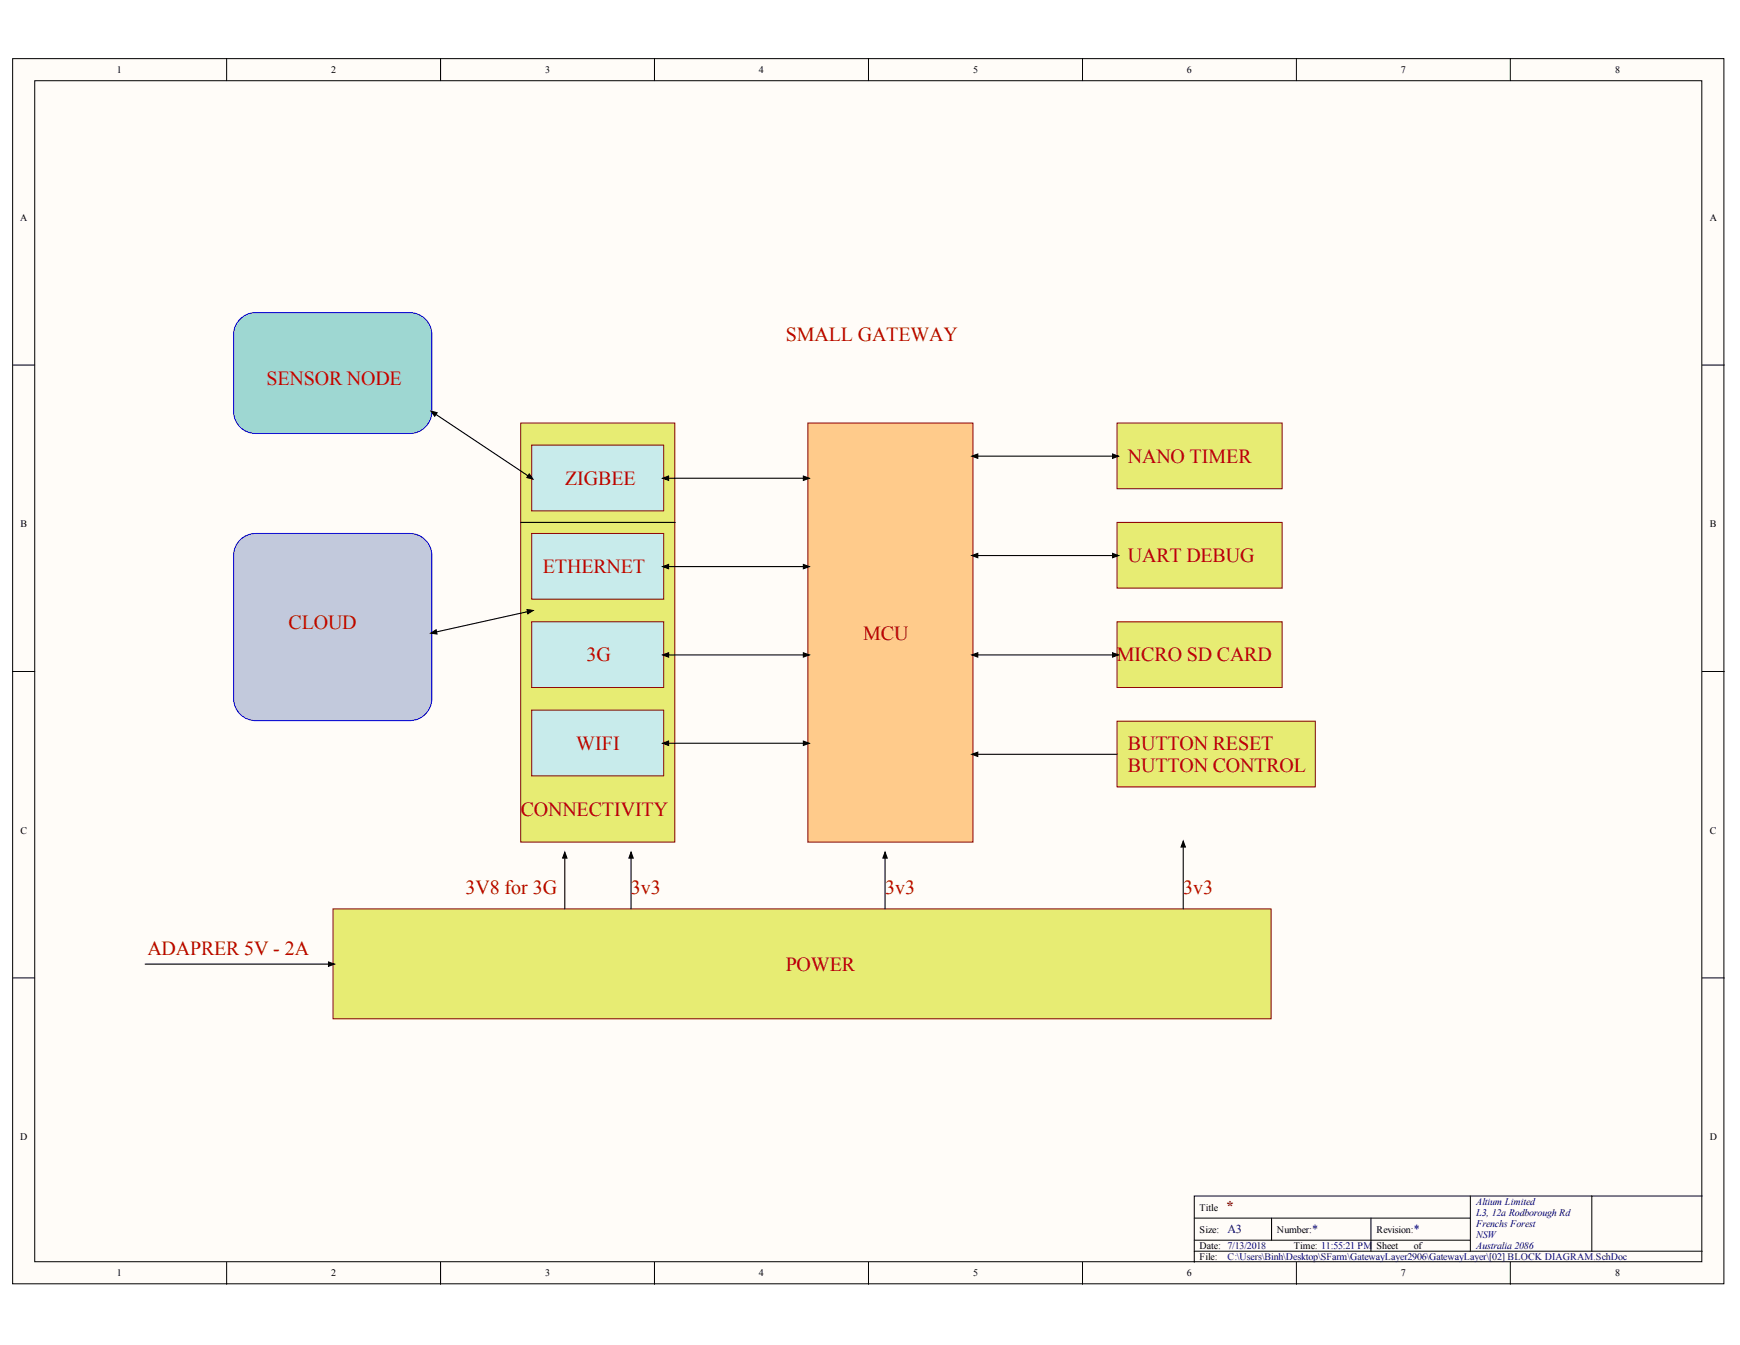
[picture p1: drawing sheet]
<svg xmlns="http://www.w3.org/2000/svg" width="279mm" height="216mm" viewBox="0 0 279 216" stroke-linecap="round" stroke-linejoin="round" font-family="sans-serif">
<g fill="#fffcf8" stroke="#000" stroke-width=".16">
<path d="M2 9.4h274.8v196.7h-274.8z"/>
<path d="M5.6 13h267.7v189.5h-267.7z"/>
</g>
<g fill="none" stroke="#000" stroke-width=".16">
<path d="M36.4 9.4v3.6M70.7 9.4v3.6M105.1 9.4v3.6M139.5 9.4v3.6M173.8 9.4v3.6M208.2 9.4v3.6M242.5 9.4v3.6M2 58.6h3.6M273.3 58.6h3.6M2 107.8h3.6M273.3 107.8h3.6M2 157h3.6"/>
<path d="M273.3 157h3.6M191.8 195.5h44.3M191.8 199.1h44.3M204.2 195.5v3.6M220.1 195.5v5.3M236.1 192v8.8M255.6 192h-63.8v10.6M273.3 192h-17.7v8.8M36.4 202.6v3.6M70.7 202.6v3.6M105.1 202.6v3.6M139.5 202.6v3.6"/>
<path d="M173.8 202.6v3.6M191.8 200.8h81.5M208.2 202.6v3.6M242.5 202.6v3.6"/>
</g>
<path d="M129.7 67.9h26.5v67.3h-26.5z" fill="#ffcb8b" stroke="#800000" stroke-width=".16"/>
<g fill="#e7ec73" stroke="#800000" stroke-width=".16">
<path d="M179.4 67.9h26.5v10.6h-26.5z"/>
<path d="M179.4 83.9h26.5v10.5h-26.5z"/>
<path d="M179.4 99.8h26.5v10.6h-26.5z"/>
<path d="M83.6 67.9h24.8v67.3h-24.8z"/>
</g>
<g fill="#c8ebeb" stroke="#800000" stroke-width=".16">
<path d="M85.4 85.6h21.2v10.6h-21.2z"/>
<path d="M85.4 99.8h21.2v10.6h-21.2z"/>
<path d="M85.4 114h21.2v10.5h-21.2z"/>
<path d="M85.4 71.5h21.2v10.5h-21.2z"/>
</g>
<path d="M106.7 76.8h23M156.3 73.2h23.1M106.7 90.9h23M156.3 89.2h23.1M106.7 105.1h23M106.7 119.3h23M156.3 105.1h23.1" fill="none" stroke="#000" stroke-width=".18"/>
<g fill="#000">
<path d="M106.4 76.8l1-.4v.7zM129 76.4l1 .4-1 .3zM156 73.2l1-.3v.7zM178.6 72.9l1 .3-1 .4zM106.4 90.9l1-.3v.7zM129 90.6l1 .3-1 .4zM156 89.2l1-.4v.7zM178.6 88.8l1 .4-1 .3zM106.4 105.1l1-.3v.7zM106.4 119.3l1-.3v.7zM129 104.8l1 .3-1 .4zM129 119l1 .3-1 .4z"/>
<path d="M156 105.1l1-.3v.7zM178.6 104.8l1 .3-1 .4z"/>
</g>
<g fill="none" stroke="#000" stroke-width=".16">
<path d="M106.4 76.8l1-.4v.7zM129 76.4l1 .4-1 .3zM156 73.2l1-.3v.7zM178.6 72.9l1 .3-1 .4zM106.4 90.9l1-.3v.7zM129 90.6l1 .3-1 .4zM156 89.2l1-.4v.7zM178.6 88.8l1 .4-1 .3zM106.4 105.1l1-.3v.7zM106.4 119.3l1-.3v.7zM129 104.8l1 .3-1 .4zM129 119l1 .3-1 .4z"/>
<path d="M156 105.1l1-.3v.7zM178.6 104.8l1 .3-1 .4z"/>
</g>
<path d="M38.6 51.2a3.5 3.5 0 0 1 2.5-1h24.7a3.5 3.5 0 0 1 3.5 3.5v12.3a3.5 3.5 0 0 1-3.5 3.6h-24.7a3.5 3.5 0 0 1-3.6-3.6v-12.3a3.5 3.5 0 0 1 1.1-2.5z" fill="#9ed7d2" stroke="#00f" stroke-width=".16"/>
<path d="M38.6 86.7a3.5 3.5 0 0 1 2.5-1.1h24.7a3.5 3.5 0 0 1 3.5 3.6v22.9a3.5 3.5 0 0 1-3.5 3.6h-24.7a3.5 3.5 0 0 1-3.6-3.6v-22.9a3.5 3.5 0 0 1 1.1-2.5z" fill="#c2c9dc" stroke="#00f" stroke-width=".16"/>
<path d="M69.4 66.1l16 10.7M83.6 83.9h24.8M85.4 98l-16 3.6" fill="none" stroke="#000" stroke-width=".18"/>
<path d="M69.2 66l1 .2-.4 .6zM85 76.1l.6 .8-1-.2zM84.6 97.8l1 .2-.8 .5zM69.1 101.6l.9-.5 .2 .7z" fill="#000"/>
<path d="M69.2 66l1 .2-.4 .6zM85 76.1l.6 .8-1-.2zM84.6 97.8l1 .2-.8 .5zM69.1 101.6l.9-.5 .2 .7z" fill="none" stroke="#000" stroke-width=".16"/>
<path d="M53.5 145.9h150.6v17.6h-150.6z" fill="#e7ec73" stroke="#800000" stroke-width=".16"/>
<path d="M90.7 137v8.9M101.3 137v8.9M142.1 137v8.9M190 135.3v10.6M23.3 154.8h30.2" fill="none" stroke="#000" stroke-width=".18"/>
<path d="M90.7 136.8l.3 .9h-.7zM101.3 136.8l.4 .9h-.7zM142.1 136.8l.4 .9h-.7zM190 135l.3 1h-.7zM52.7 154.4l1 .4-1 .3z" fill="#000"/>
<path d="M90.7 136.8l.3 .9h-.7zM101.3 136.8l.4 .9h-.7zM142.1 136.8l.4 .9h-.7zM190 135l.3 1h-.7zM52.7 154.4l1 .4-1 .3z" fill="none" stroke="#000" stroke-width=".16"/>
<path d="M179.4 115.8h31.8v10.5h-31.8z" fill="#e7ec73" stroke="#800000" stroke-width=".16"/>
<path d="M156.3 121.1h23.1" fill="none" stroke="#000" stroke-width=".18"/>
<path d="M156 121.1l1-.4v.7z" fill="#000"/>
<path d="M156 121.1l1-.4v.7z" fill="none" stroke="#000" stroke-width=".16"/>
<g font-size="3.2" fill="#bf0000">
<text x="126.2" y="54.8">SMALL GATEWAY</text>
<text x="42.8" y="61.9">SENSOR NODE</text>
<text x="90.7" y="77.9">ZIGBEE</text>
<text x="181.1" y="74.3">NANO TIMER</text>
<text x="87.2" y="92.1">ETHERNET</text>
<text x="181.1" y="90.3">UART DEBUG</text>
<text x="46.3" y="100.9">CLOUD</text>
<text x="94.2" y="106.2">3G</text>
<text x="138.6" y="102.7">MCU</text>
<text x="179.3" y="106.2">MICRO SD CARD</text>
<text x="92.5" y="120.4">WIFI</text>
<text x="181.1" y="120.4">BUTTON RESET</text>
<text x="181.1" y="123.9">BUTTON CONTROL</text>
<text x="83.6" y="131">CONNECTIVITY</text>
<text x="74.7" y="143.4">3V8 for 3G</text>
<text x="101.3" y="143.4">3v3</text>
<text x="142.1" y="143.4">3v3</text>
<text x="190" y="143.4">3v3</text>
<text x="23.7" y="153.3">ADAPRER 5V - 2A</text>
<text x="126.2" y="155.9">POWER</text>
</g>
<text font-size="2.4" fill="#800000" x="196.8" y="194.3">*</text>
<g font-size="1.9" fill="#000080">
<text x="197.1" y="198">A3</text>
<text x="210.7" y="198">*</text>
<text x="227" y="198">*</text>
</g>
<g font-size="1.6">
<text x="18.8" y="11.8">1</text>
<text x="53.2" y="11.8">2</text>
<text x="87.5" y="11.8">3</text>
<text x="121.8" y="11.8">4</text>
<text x="156.3" y="11.8">5</text>
<text x="190.6" y="11.8">6</text>
<text x="224.9" y="11.8">7</text>
<text x="259.3" y="11.8">8</text>
<text x="3.2" y="35.4">A</text>
<text x="274.6" y="35.4">A</text>
<text x="3.3" y="84.6">B</text>
<text x="274.6" y="84.6">B</text>
<text x="3.3" y="133.8">C</text>
<text x="274.6" y="133.8">C</text>
<text x="3.2" y="183">D</text>
<text x="274.6" y="183">D</text>
<text x="192.6" y="194.3">Title</text>
<text x="192.6" y="197.9">Size:</text>
<text x="205.1" y="197.9">Number:</text>
<text x="221" y="197.9">Revision:</text>
<text x="192.6" y="200.5">Date: 7/13/2018</text>
<text x="192.6" y="202.3">File:</text>
<text x="207.8" y="200.5">Time: 11:55:21 PM</text>
<text x="221" y="200.5">Sheet</text>
<text x="227" y="200.5">of</text>
<text x="18.8" y="204.9">1</text>
<text x="53.2" y="204.9">2</text>
<text x="87.5" y="204.9">3</text>
<text x="121.8" y="204.9">4</text>
<text x="156.3" y="204.9">5</text>
<text x="190.6" y="204.9">6</text>
<text x="224.9" y="204.9">7</text>
<text x="259.3" y="204.9">8</text>
</g>
<g font-size="1.6" fill="#000080">
<text x="237" y="193.4">Altium Limited</text>
<text x="237" y="195.2">L3, 12a Rodborough Rd</text>
<text x="237" y="197">Frenchs Forest</text>
<text x="197.1" y="202.3">C:\Users\Binh\Desktop\SFarm\GatewayLayer2906\GatewayLayer\[02] BLOCK DIAGRAM.SchDoc</text>
<text x="237" y="198.7">NSW</text>
<text x="237" y="200.5">Australia 2086</text>
</g>
</svg>
